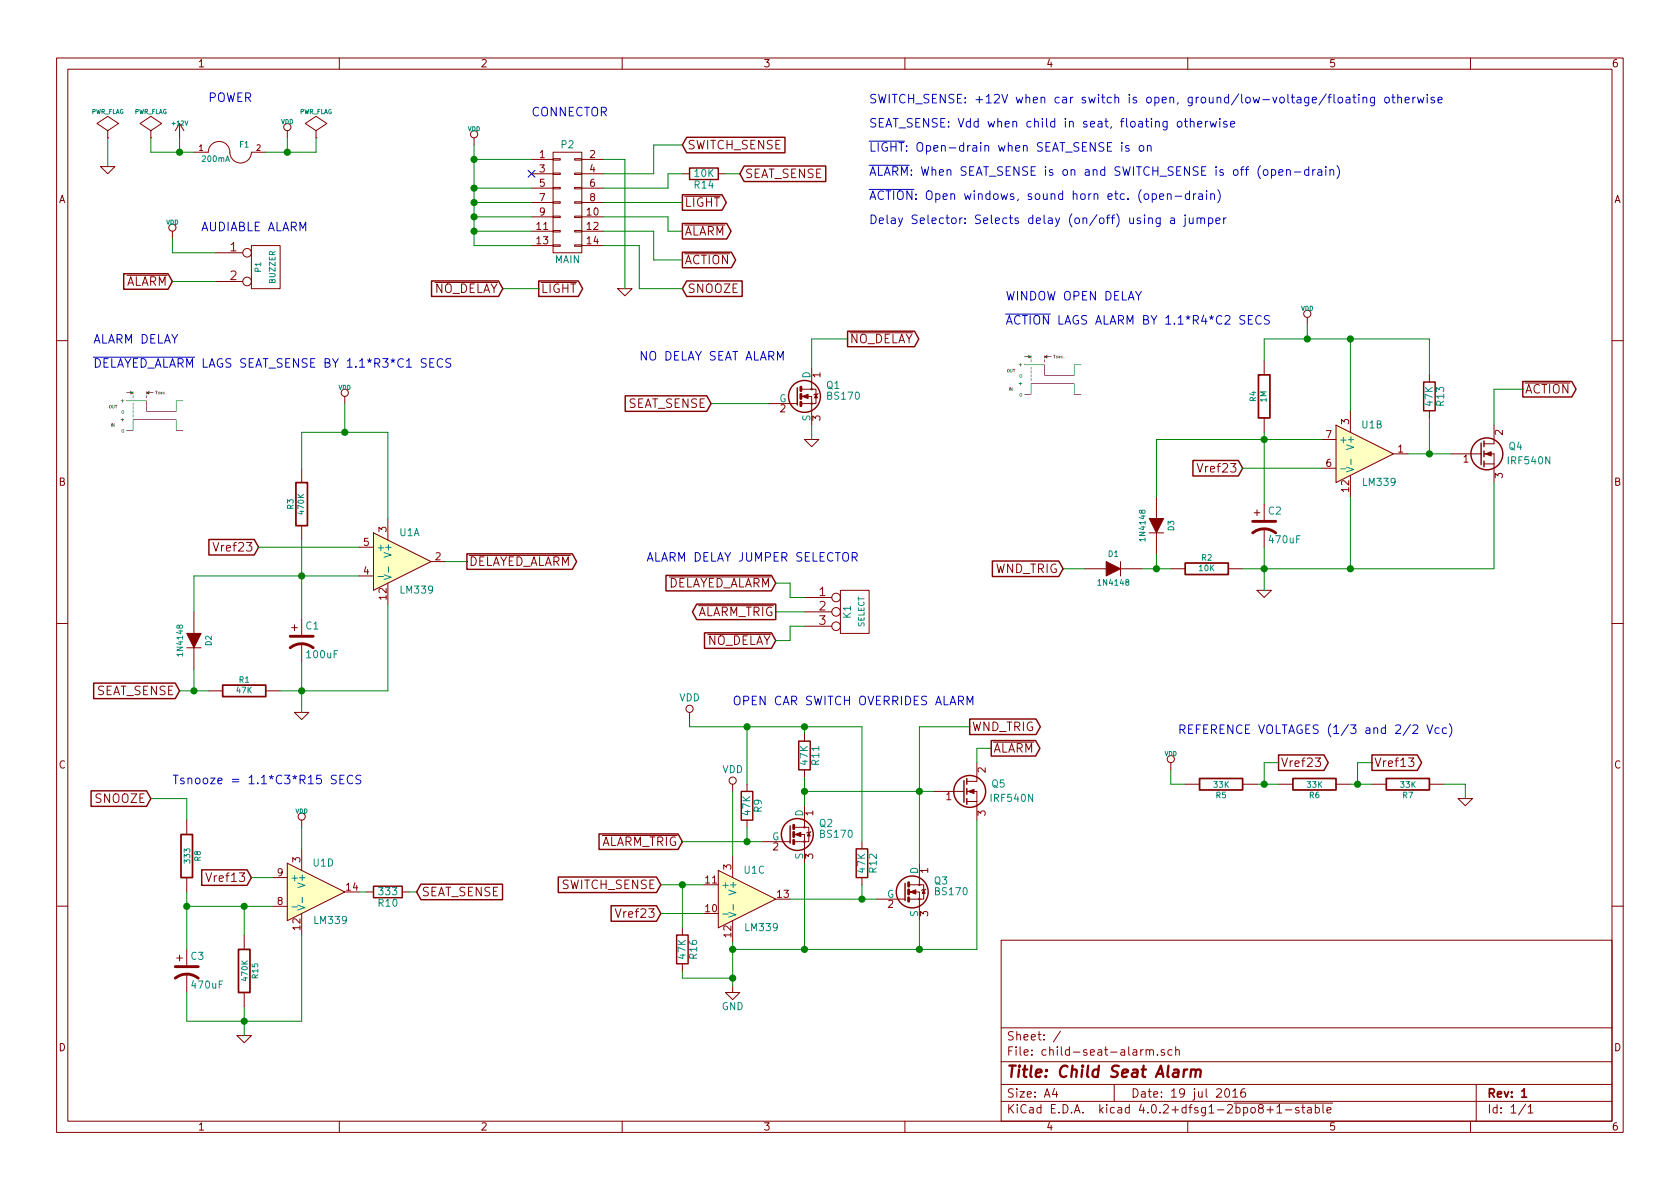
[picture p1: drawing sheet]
EESchema Schematic File Version 2
LIBS:child-seat-alarm-rescue
LIBS:power
LIBS:device
LIBS:transistors
LIBS:conn
LIBS:linear
LIBS:regul
LIBS:74xx
LIBS:cmos4000
LIBS:adc-dac
LIBS:memory
LIBS:xilinx
LIBS:microcontrollers
LIBS:dsp
LIBS:microchip
LIBS:analog_switches
LIBS:motorola
LIBS:texas
LIBS:intel
LIBS:audio
LIBS:interface
LIBS:digital-audio
LIBS:philips
LIBS:display
LIBS:cypress
LIBS:siliconi
LIBS:opto
LIBS:atmel
LIBS:contrib
LIBS:valves
LIBS:556
LIBS:automotive_relay
LIBS:child-seat-alarm-cache
EELAYER 25 0
EELAYER END
$Descr A4 11693 8268
encoding utf-8
Sheet 1 1
Title "Child Seat Alarm"
Date "19 jul 2016"
Rev "1"
Comp ""
Comment1 ""
Comment2 ""
Comment3 ""
Comment4 ""
$EndDescr
$Comp
L +12V #PWR01
U 1 1
P 1250 950
F 0 "#PWR01" H 1250 900 20  0001 C CNN
F 1 "+12V" H 1250 1050 30  0000 C CNN
F 2 "" H 1250 950 60  0000 C CNN
F 3 "" H 1250 950 60  0000 C CNN
	1    1250 950 
	1    0    0    -1  
$EndComp
$Comp
L FUSE F1
U 1 1
P 1600 1050
F 0 "F1" H 1700 1100 40  0000 C CNN
F 1 "200mA" H 1500 1000 40  0000 C CNN
F 2 "" H 1600 1050 60  0001 C CNN
F 3 "~" H 1600 1050 60  0000 C CNN
	1    1600 1050
	1    0    0    -1  
$EndComp
$Comp
L GND-RESCUE-child-seat-alarm #PWR02
U 1 1
P 5650 3050
F 0 "#PWR02" H 5650 3050 30  0001 C CNN
F 1 "GND" H 5650 2980 30  0001 C CNN
F 2 "" H 5650 3050 60  0000 C CNN
F 3 "" H 5650 3050 60  0000 C CNN
	1    5650 3050
	1    0    0    -1  
$EndComp
Text GLabel 4950 2800 0    60   Input ~ 0
SEAT_SENSE
Text GLabel 3500 2000 0    60   Input ~ 0
~NO_DELAY
Text GLabel 5150 1200 2    60   Input ~ 0
SEAT_SENSE
$Comp
L PWR_FLAG #FLG03
U 1 1
P 2200 950
F 0 "#FLG03" H 2200 1045 30  0001 C CNN
F 1 "PWR_FLAG" H 2200 1130 30  0000 C CNN
F 2 "" H 2200 950 60  0000 C CNN
F 3 "" H 2200 950 60  0000 C CNN
	1    2200 950 
	1    0    0    -1  
$EndComp
$Comp
L VDD #PWR04
U 1 1
P 2000 950
F 0 "#PWR04" H 2000 1050 30  0001 C CNN
F 1 "VDD" H 2000 1060 30  0000 C CNN
F 2 "" H 2000 950 60  0000 C CNN
F 3 "" H 2000 950 60  0000 C CNN
	1    2000 950 
	1    0    0    -1  
$EndComp
$Comp
L PWR_FLAG #FLG05
U 1 1
P 750 950
F 0 "#FLG05" H 750 1045 30  0001 C CNN
F 1 "PWR_FLAG" H 750 1130 30  0000 C CNN
F 2 "" H 750 950 60  0000 C CNN
F 3 "" H 750 950 60  0000 C CNN
	1    750  950 
	1    0    0    -1  
$EndComp
$Comp
L GND-RESCUE-child-seat-alarm #PWR06
U 1 1
P 750 1150
F 0 "#PWR06" H 750 1150 30  0001 C CNN
F 1 "GND" H 750 1080 30  0001 C CNN
F 2 "" H 750 1150 60  0000 C CNN
F 3 "" H 750 1150 60  0000 C CNN
	1    750  1150
	1    0    0    -1  
$EndComp
$Comp
L PWR_FLAG #FLG07
U 1 1
P 1050 950
F 0 "#FLG07" H 1050 1045 30  0001 C CNN
F 1 "PWR_FLAG" H 1050 1130 30  0000 C CNN
F 2 "" H 1050 950 60  0000 C CNN
F 3 "" H 1050 950 60  0000 C CNN
	1    1050 950 
	1    0    0    -1  
$EndComp
$Comp
L CONN_3 K1
U 1 1
P 5950 4250
F 0 "K1" V 5900 4250 50  0000 C CNN
F 1 "SELECT" V 6000 4250 40  0000 C CNN
F 2 "Pin_Headers:Pin_Header_Straight_1x03" H 5950 4250 60  0001 C CNN
F 3 "" H 5950 4250 60  0000 C CNN
	1    5950 4250
	1    0    0    -1  
$EndComp
Text GLabel 5400 4450 0    60   Input ~ 0
~NO_DELAY
Text GLabel 5400 4250 0    60   Output ~ 0
~ALARM_TRIG
Text GLabel 5400 4050 0    60   Input ~ 0
~DELAYED_ALARM
$Comp
L VDD #PWR08
U 1 1
P 3300 1000
F 0 "#PWR08" H 3300 1100 30  0001 C CNN
F 1 "VDD" H 3300 1110 30  0000 C CNN
F 2 "" H 3300 1000 60  0000 C CNN
F 3 "" H 3300 1000 60  0000 C CNN
	1    3300 1000
	1    0    0    -1  
$EndComp
Text GLabel 4750 1000 2    60   Input ~ 0
SWITCH_SENSE
Text GLabel 5900 2350 2    60   Output ~ 0
~NO_DELAY
Text GLabel 1200 1950 0    60   Input ~ 0
~ALARM
$Comp
L VDD #PWR09
U 1 1
P 2400 2800
F 0 "#PWR09" H 2400 2900 30  0001 C CNN
F 1 "VDD" H 2400 2910 30  0000 C CNN
F 2 "" H 2400 2800 60  0000 C CNN
F 3 "" H 2400 2800 60  0000 C CNN
	1    2400 2800
	1    0    0    -1  
$EndComp
$Comp
L GND-RESCUE-child-seat-alarm #PWR010
U 1 1
P 2100 4950
F 0 "#PWR010" H 2100 4950 30  0001 C CNN
F 1 "GND" H 2100 4880 30  0001 C CNN
F 2 "" H 2100 4950 60  0000 C CNN
F 3 "" H 2100 4950 60  0000 C CNN
	1    2100 4950
	1    0    0    -1  
$EndComp
$Comp
L R-RESCUE-child-seat-alarm R3
U 1 1
P 2100 3500
F 0 "R3" V 2180 3500 40  0000 C CNN
F 1 "470K" V 2107 3501 40  0000 C CNN
F 2 "local:Resistor_Vertical_RM5mm" V 2030 3500 30  0001 C CNN
F 3 "~" H 2100 3500 30  0000 C CNN
	1    2100 3500
	-1   0    0    1   
$EndComp
Text GLabel 3250 3900 2    60   Output ~ 0
~DELAYED_ALARM
$Comp
L R-RESCUE-child-seat-alarm R1
U 1 1
P 1700 4800
F 0 "R1" V 1780 4800 40  0000 C CNN
F 1 "47K" V 1707 4801 40  0000 C CNN
F 2 "local:Resistor_Vertical_RM5mm" V 1630 4800 30  0001 C CNN
F 3 "~" H 1700 4800 30  0000 C CNN
	1    1700 4800
	0    -1   -1   0   
$EndComp
$Comp
L DIODE D2
U 1 1
P 1350 4450
F 0 "D2" H 1350 4550 40  0000 C CNN
F 1 "1N4148" H 1350 4350 40  0000 C CNN
F 2 "Diodes_ThroughHole:Diode_DO-41_SOD81_Vertical_KathodeUp" H 1350 4450 60  0001 C CNN
F 3 "~" H 1350 4450 60  0000 C CNN
	1    1350 4450
	0    1    1    0   
$EndComp
Text GLabel 1250 4800 0    60   Input ~ 0
SEAT_SENSE
Text GLabel 10600 2700 2    60   Output ~ 0
~ACTION
$Comp
L R-RESCUE-child-seat-alarm R2
U 1 1
P 8400 3950
F 0 "R2" V 8480 3950 40  0000 C CNN
F 1 "10K" V 8407 3951 40  0000 C CNN
F 2 "local:Resistor_Vertical_RM5mm" V 8330 3950 30  0001 C CNN
F 3 "~" H 8400 3950 30  0000 C CNN
	1    8400 3950
	0    -1   -1   0   
$EndComp
$Comp
L VDD #PWR011
U 1 1
P 9100 2250
F 0 "#PWR011" H 9100 2350 30  0001 C CNN
F 1 "VDD" H 9100 2360 30  0000 C CNN
F 2 "" H 9100 2250 60  0000 C CNN
F 3 "" H 9100 2250 60  0000 C CNN
	1    9100 2250
	1    0    0    -1  
$EndComp
Text GLabel 4750 1800 2    60   Output ~ 0
~ACTION
$Comp
L DIODE D3
U 1 1
P 8050 3650
F 0 "D3" H 8050 3750 40  0000 C CNN
F 1 "1N4148" H 8050 3550 40  0000 C CNN
F 2 "Diodes_ThroughHole:Diode_DO-41_SOD81_Vertical_KathodeUp" H 8050 3650 60  0001 C CNN
F 3 "~" H 8050 3650 60  0000 C CNN
	1    8050 3650
	0    1    1    0   
$EndComp
$Comp
L R-RESCUE-child-seat-alarm R4
U 1 1
P 8800 2750
F 0 "R4" V 8880 2750 40  0000 C CNN
F 1 "1M" V 8807 2751 40  0000 C CNN
F 2 "local:Resistor_Vertical_RM5mm" V 8730 2750 30  0001 C CNN
F 3 "~" H 8800 2750 30  0000 C CNN
	1    8800 2750
	-1   0    0    1   
$EndComp
$Comp
L GND-RESCUE-child-seat-alarm #PWR012
U 1 1
P 8800 4100
F 0 "#PWR012" H 8800 4100 30  0001 C CNN
F 1 "GND" H 8800 4030 30  0001 C CNN
F 2 "" H 8800 4100 60  0000 C CNN
F 3 "" H 8800 4100 60  0000 C CNN
	1    8800 4100
	1    0    0    -1  
$EndComp
Text GLabel 4750 5850 0    60   Input ~ 0
~ALARM_TRIG
Text GLabel 4600 6150 0    60   Input ~ 0
SWITCH_SENSE
Text GLabel 6900 5200 2    60   Output ~ 0
~ALARM
Text Notes 4450 2500 0    60   ~ 0
NO DELAY SEAT ALARM
Text Notes 5100 4900 0    60   ~ 0
OPEN CAR SWITCH OVERRIDES ALARM
Text Notes 4500 3900 0    60   ~ 0
ALARM DELAY JUMPER SELECTOR
Text GLabel 7400 3950 0    60   Input ~ 0
WND_TRIG
$Comp
L DIODE D1
U 1 1
P 7750 3950
F 0 "D1" H 7750 4050 40  0000 C CNN
F 1 "1N4148" H 7750 3850 40  0000 C CNN
F 2 "Diodes_ThroughHole:Diode_DO-41_SOD81_Vertical_KathodeUp" H 7750 3950 60  0001 C CNN
F 3 "~" H 7750 3950 60  0000 C CNN
	1    7750 3950
	1    0    0    -1  
$EndComp
Text Notes 7000 2250 0    60   ~ 0
WINDOW OPEN DELAY\n\n~ACTION~ LAGS ALARM BY 1.1*R4*C2 SECS
Text Notes 1400 1600 0    60   ~ 0
AUDIABLE ALARM
Text Notes 1450 700  0    60   ~ 0
POWER
Text Notes 6050 1550 0    60   ~ 0
SWITCH_SENSE: +12V when car switch is open, ground/low-voltage/floating otherwise\n\nSEAT_SENSE: Vdd when child in seat, floating otherwise\n\n~LIGHT~: Open-drain when SEAT_SENSE is on\n\n~ALARM~: When SEAT_SENSE is on and SWITCH_SENSE is off (open-drain)\n\n~ACTION~: Open windows, sound horn etc. (open-drain)\n\nDelay Selector: Selects delay (on/off) using a jumper
$Comp
L GND-RESCUE-child-seat-alarm #PWR013
U 1 1
P 4350 2000
F 0 "#PWR013" H 4350 2000 30  0001 C CNN
F 1 "GND" H 4350 1930 30  0001 C CNN
F 2 "" H 4350 2000 60  0000 C CNN
F 3 "" H 4350 2000 60  0000 C CNN
	1    4350 2000
	1    0    0    -1  
$EndComp
$Comp
L BS170 Q1
U 1 1
P 5550 2750
F 0 "Q1" H 5750 2825 50  0000 L CNN
F 1 "BS170" H 5750 2750 50  0000 L CNN
F 2 "TO_SOT_Packages_THT:TO-92_Inline_Wide" H 5750 2675 50  0001 L CIN
F 3 "" H 5550 2750 50  0000 L CNN
	1    5550 2750
	1    0    0    -1  
$EndComp
Text GLabel 8650 3250 0    60   Input ~ 0
Vref23
Text GLabel 1800 3800 0    60   Input ~ 0
Vref23
$Comp
L VDD #PWR014
U 1 1
P 8150 5350
F 0 "#PWR014" H 8150 5450 30  0001 C CNN
F 1 "VDD" H 8150 5460 30  0000 C CNN
F 2 "" H 8150 5350 60  0000 C CNN
F 3 "" H 8150 5350 60  0000 C CNN
	1    8150 5350
	1    0    0    -1  
$EndComp
$Comp
L GND-RESCUE-child-seat-alarm #PWR015
U 1 1
P 10200 5550
F 0 "#PWR015" H 10200 5550 30  0001 C CNN
F 1 "GND" H 10200 5480 30  0001 C CNN
F 2 "" H 10200 5550 60  0000 C CNN
F 3 "" H 10200 5550 60  0000 C CNN
	1    10200 5550
	1    0    0    -1  
$EndComp
$Comp
L R-RESCUE-child-seat-alarm R5
U 1 1
P 8500 5450
F 0 "R5" V 8580 5450 40  0000 C CNN
F 1 "33K" V 8507 5451 40  0000 C CNN
F 2 "Resistors_SMD:R_0805_HandSoldering" V 8430 5450 30  0001 C CNN
F 3 "~" H 8500 5450 30  0000 C CNN
	1    8500 5450
	0    1    1    0   
$EndComp
$Comp
L R-RESCUE-child-seat-alarm R6
U 1 1
P 9150 5450
F 0 "R6" V 9230 5450 40  0000 C CNN
F 1 "33K" V 9157 5451 40  0000 C CNN
F 2 "Resistors_SMD:R_0805_HandSoldering" V 9080 5450 30  0001 C CNN
F 3 "~" H 9150 5450 30  0000 C CNN
	1    9150 5450
	0    1    1    0   
$EndComp
$Comp
L R-RESCUE-child-seat-alarm R7
U 1 1
P 9800 5450
F 0 "R7" V 9880 5450 40  0000 C CNN
F 1 "33K" V 9807 5451 40  0000 C CNN
F 2 "Resistors_SMD:R_0805_HandSoldering" V 9730 5450 30  0001 C CNN
F 3 "~" H 9800 5450 30  0000 C CNN
	1    9800 5450
	0    1    1    0   
$EndComp
Text GLabel 8900 5300 2    60   Output ~ 0
Vref23
$Comp
L CP1 C1
U 1 1
P 2100 4450
F 0 "C1" H 2125 4550 50  0000 L CNN
F 1 "100uF" H 2125 4350 50  0000 L CNN
F 2 "Capacitors_ThroughHole:C_Radial_D5_L11_P2.5" H 2100 4450 50  0001 C CNN
F 3 "" H 2100 4450 50  0000 C CNN
	1    2100 4450
	1    0    0    -1  
$EndComp
$Comp
L CP1 C2
U 1 1
P 8800 3650
F 0 "C2" H 8825 3750 50  0000 L CNN
F 1 "470uF" H 8825 3550 50  0000 L CNN
F 2 "Capacitors_ThroughHole:C_Radial_D8_L11.5_P3.5" H 8800 3650 50  0001 C CNN
F 3 "" H 8800 3650 50  0000 C CNN
	1    8800 3650
	1    0    0    -1  
$EndComp
$Comp
L LM339 U1
U 1 1
P 2800 3900
F 0 "U1" H 2850 4100 50  0000 C CNN
F 1 "LM339" H 2900 3700 50  0000 C CNN
F 2 "Housings_DIP:DIP-14_W7.62mm" H 2750 4000 50  0001 C CNN
F 3 "" H 2850 4100 50  0000 C CNN
	1    2800 3900
	1    0    0    -1  
$EndComp
$Comp
L LM339 U1
U 2 1
P 9500 3150
F 0 "U1" H 9550 3350 50  0000 C CNN
F 1 "LM339" H 9600 2950 50  0000 C CNN
F 2 "Housings_DIP:DIP-14_W7.62mm" H 9450 3250 50  0001 C CNN
F 3 "" H 9550 3350 50  0000 C CNN
	2    9500 3150
	1    0    0    -1  
$EndComp
$Comp
L LM339 U1
U 3 1
P 5200 6250
F 0 "U1" H 5250 6450 50  0000 C CNN
F 1 "LM339" H 5300 6050 50  0000 C CNN
F 2 "Housings_DIP:DIP-14_W7.62mm" H 5150 6350 50  0001 C CNN
F 3 "" H 5250 6450 50  0000 C CNN
	3    5200 6250
	1    0    0    -1  
$EndComp
Text GLabel 4600 6350 0    60   Input ~ 0
Vref23
$Comp
L GND #PWR016
U 1 1
P 5100 6850
F 0 "#PWR016" H 5100 6600 50  0001 C CNN
F 1 "GND" H 5100 6700 50  0000 C CNN
F 2 "" H 5100 6850 50  0000 C CNN
F 3 "" H 5100 6850 50  0000 C CNN
	1    5100 6850
	1    0    0    -1  
$EndComp
$Comp
L CONN_02X07 P2
U 1 1
P 3950 1400
F 0 "P2" H 3950 1800 50  0000 C CNN
F 1 "MAIN" H 3950 1000 50  0000 C CNN
F 2 "Pin_Headers:Pin_Header_Straight_2x08" H 3950 200 50  0001 C CNN
F 3 "" H 3950 200 50  0000 C CNN
	1    3950 1400
	1    0    0    -1  
$EndComp
Text Notes 3700 800  0    60   ~ 0
CONNECTOR
$Comp
L CONN_2 P1
U 1 1
P 1850 1850
F 0 "P1" V 1800 1850 40  0000 C CNN
F 1 "BUZZER" V 1900 1850 40  0000 C CNN
F 2 "Sockets_MOLEX_KK-System:Socket_MOLEX-KK-RM2-54mm_Lock_2pin_straight" H 1850 1850 60  0001 C CNN
F 3 "" H 1850 1850 60  0000 C CNN
	1    1850 1850
	1    0    0    -1  
$EndComp
$Comp
L BS170 Q2
U 1 1
P 5500 5800
F 0 "Q2" H 5700 5875 50  0000 L CNN
F 1 "BS170" H 5700 5800 50  0000 L CNN
F 2 "TO_SOT_Packages_THT:TO-92_Inline_Wide" H 5700 5725 50  0001 L CIN
F 3 "" H 5500 5800 50  0000 L CNN
	1    5500 5800
	1    0    0    -1  
$EndComp
$Comp
L BS170 Q3
U 1 1
P 6300 6200
F 0 "Q3" H 6500 6275 50  0000 L CNN
F 1 "BS170" H 6500 6200 50  0000 L CNN
F 2 "TO_SOT_Packages_THT:TO-92_Inline_Wide" H 6500 6125 50  0001 L CIN
F 3 "" H 6300 6200 50  0000 L CNN
	1    6300 6200
	1    0    0    -1  
$EndComp
$Comp
L R R11
U 1 1
P 5600 5250
F 0 "R11" V 5680 5250 50  0000 C CNN
F 1 "47K" V 5600 5250 50  0000 C CNN
F 2 "local:Resistor_Vertical_RM5mm" V 5530 5250 50  0001 C CNN
F 3 "" H 5600 5250 50  0000 C CNN
	1    5600 5250
	1    0    0    -1  
$EndComp
$Comp
L R R9
U 1 1
P 5200 5600
F 0 "R9" V 5280 5600 50  0000 C CNN
F 1 "47K" V 5200 5600 50  0000 C CNN
F 2 "local:Resistor_Vertical_RM5mm" V 5130 5600 50  0001 C CNN
F 3 "" H 5200 5600 50  0000 C CNN
	1    5200 5600
	1    0    0    -1  
$EndComp
$Comp
L R R12
U 1 1
P 6000 6000
F 0 "R12" V 6080 6000 50  0000 C CNN
F 1 "47K" V 6000 6000 50  0000 C CNN
F 2 "local:Resistor_Vertical_RM5mm" V 5930 6000 50  0001 C CNN
F 3 "" H 6000 6000 50  0000 C CNN
	1    6000 6000
	1    0    0    -1  
$EndComp
$Comp
L VDD #PWR017
U 1 1
P 4800 5000
F 0 "#PWR017" H 4800 4850 50  0001 C CNN
F 1 "VDD" H 4800 5150 50  0000 C CNN
F 2 "" H 4800 5000 50  0000 C CNN
F 3 "" H 4800 5000 50  0000 C CNN
	1    4800 5000
	1    0    0    -1  
$EndComp
$Comp
L Q_NMOS_GDS Q5
U 1 1
P 6700 5500
F 0 "Q5" H 7000 5550 50  0000 R CNN
F 1 "IRF540N" H 7200 5450 50  0000 R CNN
F 2 "Power_Integrations:TO-220" H 6900 5600 50  0001 C CNN
F 3 "" H 6700 5500 50  0000 C CNN
	1    6700 5500
	1    0    0    -1  
$EndComp
$Comp
L VDD #PWR018
U 1 1
P 1200 1650
F 0 "#PWR018" H 1200 1750 30  0001 C CNN
F 1 "VDD" H 1200 1760 30  0000 C CNN
F 2 "" H 1200 1650 60  0000 C CNN
F 3 "" H 1200 1650 60  0000 C CNN
	1    1200 1650
	1    0    0    -1  
$EndComp
$Comp
L R R13
U 1 1
P 9950 2750
F 0 "R13" V 10030 2750 50  0000 C CNN
F 1 "47K" V 9950 2750 50  0000 C CNN
F 2 "local:Resistor_Vertical_RM5mm" V 9880 2750 50  0001 C CNN
F 3 "" H 9950 2750 50  0000 C CNN
	1    9950 2750
	1    0    0    -1  
$EndComp
Text GLabel 4750 1400 2    60   Output ~ 0
~LIGHT
Text GLabel 3750 2000 2    60   Output ~ 0
~LIGHT
Text GLabel 6750 5050 2    60   Output ~ 0
WND_TRIG
Text GLabel 4750 1600 2    60   Output ~ 0
~ALARM
$Comp
L Q_NMOS_GDS Q4
U 1 1
P 10300 3150
F 0 "Q4" H 10600 3200 50  0000 R CNN
F 1 "IRF540N" H 10800 3100 50  0000 R CNN
F 2 "Power_Integrations:TO-220" H 10500 3250 50  0001 C CNN
F 3 "" H 10300 3150 50  0000 C CNN
	1    10300 3150
	1    0    0    -1  
$EndComp
NoConn ~ 3700 1200
Text Notes 650  2550 0    60   ~ 0
ALARM DELAY\n\n~DELAYED_ALARM~ LAGS SEAT_SENSE BY 1.1*R3*C1 SECS
$Comp
L LM339 U1
U 4 1
P 2200 6200
F 0 "U1" H 2250 6400 50  0000 C CNN
F 1 "LM339" H 2300 6000 50  0000 C CNN
F 2 "Housings_DIP:DIP-14_W7.62mm" H 2150 6300 50  0001 C CNN
F 3 "" H 2250 6400 50  0000 C CNN
	4    2200 6200
	1    0    0    -1  
$EndComp
$Comp
L R R14
U 1 1
P 4900 1200
F 0 "R14" V 4980 1200 50  0000 C CNN
F 1 "10K" V 4900 1200 50  0000 C CNN
F 2 "Resistors_SMD:R_0805_HandSoldering" V 4830 1200 50  0001 C CNN
F 3 "" H 4900 1200 50  0000 C CNN
	1    4900 1200
	0    1    1    0   
$EndComp
Text GLabel 1750 6100 0    60   Input ~ 0
Vref13
$Comp
L CP1 C3
U 1 1
P 1300 6750
F 0 "C3" H 1325 6850 50  0000 L CNN
F 1 "470uF" H 1325 6650 50  0000 L CNN
F 2 "Capacitors_ThroughHole:C_Radial_D8_L11.5_P3.5" H 1300 6750 50  0001 C CNN
F 3 "" H 1300 6750 50  0000 C CNN
	1    1300 6750
	1    0    0    -1  
$EndComp
$Comp
L R-RESCUE-child-seat-alarm R8
U 1 1
P 1300 5950
F 0 "R8" V 1380 5950 40  0000 C CNN
F 1 "333" V 1307 5951 40  0000 C CNN
F 2 "local:Resistor_Vertical_RM5mm" V 1230 5950 30  0001 C CNN
F 3 "~" H 1300 5950 30  0000 C CNN
	1    1300 5950
	1    0    0    -1  
$EndComp
$Comp
L R-RESCUE-child-seat-alarm R15
U 1 1
P 1700 6750
F 0 "R15" V 1780 6750 40  0000 C CNN
F 1 "470K" V 1707 6751 40  0000 C CNN
F 2 "local:Resistor_Vertical_RM5mm" V 1630 6750 30  0001 C CNN
F 3 "~" H 1700 6750 30  0000 C CNN
	1    1700 6750
	1    0    0    -1  
$EndComp
$Comp
L VDD #PWR019
U 1 1
P 2100 5750
F 0 "#PWR019" H 2100 5850 30  0001 C CNN
F 1 "VDD" H 2100 5860 30  0000 C CNN
F 2 "" H 2100 5750 60  0000 C CNN
F 3 "" H 2100 5750 60  0000 C CNN
	1    2100 5750
	1    0    0    -1  
$EndComp
$Comp
L GND-RESCUE-child-seat-alarm #PWR020
U 1 1
P 1700 7200
F 0 "#PWR020" H 1700 7200 30  0001 C CNN
F 1 "GND" H 1700 7130 30  0001 C CNN
F 2 "" H 1700 7200 60  0000 C CNN
F 3 "" H 1700 7200 60  0000 C CNN
	1    1700 7200
	1    0    0    -1  
$EndComp
Text GLabel 2900 6200 2    60   Input ~ 0
SEAT_SENSE
Text GLabel 1050 5550 0    60   Input ~ 0
SNOOZE
Text GLabel 4750 2000 2    60   Input ~ 0
SNOOZE
$Comp
L VDD #PWR021
U 1 1
P 5100 5500
F 0 "#PWR021" H 5100 5350 50  0001 C CNN
F 1 "VDD" H 5100 5650 50  0000 C CNN
F 2 "" H 5100 5500 50  0000 C CNN
F 3 "" H 5100 5500 50  0000 C CNN
	1    5100 5500
	1    0    0    -1  
$EndComp
Text GLabel 9550 5300 2    60   Output ~ 0
Vref13
Text Notes 1200 5450 0    60   ~ 0
Tsnooze = 1.1*C3*R15 SECS
Text Notes 8200 5100 0    60   ~ 0
REFERENCE VOLTAGES (1/3 and 2/2 Vcc)
$Comp
L R R16
U 1 1
P 4750 6600
F 0 "R16" V 4830 6600 50  0000 C CNN
F 1 "47K" V 4750 6600 50  0000 C CNN
F 2 "local:Resistor_Vertical_RM5mm" V 4680 6600 50  0001 C CNN
F 3 "" H 4750 6600 50  0000 C CNN
	1    4750 6600
	1    0    0    -1  
$EndComp
Wire Wire Line
	1850 1050 2200 1050
Wire Wire Line
	2000 1050 2000 950 
Wire Wire Line
	750  950  750  1150
Wire Wire Line
	1050 1050 1350 1050
Wire Wire Line
	1250 1050 1250 950 
Wire Wire Line
	2200 1050 2200 950 
Connection ~ 2000 1050
Wire Wire Line
	1050 1050 1050 950 
Connection ~ 1250 1050
Wire Wire Line
	5900 2350 5650 2350
Wire Wire Line
	8800 3000 8800 3500
Wire Wire Line
	8800 2500 8800 2350
Wire Wire Line
	8800 3800 8800 4100
Connection ~ 8800 3950
Wire Wire Line
	8050 3050 8050 3450
Wire Wire Line
	8050 3850 8050 3950
Wire Wire Line
	7950 3950 8150 3950
Connection ~ 8050 3950
Wire Wire Line
	7550 3950 7400 3950
Wire Wire Line
	5650 2350 5650 2550
Wire Wire Line
	5650 2950 5650 3050
Wire Wire Line
	4950 2800 5350 2800
Wire Wire Line
	9400 2350 9400 2850
Wire Wire Line
	9100 2250 9100 2350
Connection ~ 9100 2350
Wire Wire Line
	9400 3950 9400 3450
Wire Wire Line
	3100 3900 3250 3900
Wire Wire Line
	1800 3800 2500 3800
Wire Wire Line
	2100 3750 2100 4300
Wire Wire Line
	1350 4000 2500 4000
Connection ~ 2100 4000
Wire Wire Line
	1350 4000 1350 4250
Wire Wire Line
	1950 4800 2700 4800
Wire Wire Line
	2700 4800 2700 4200
Wire Wire Line
	2100 4600 2100 4950
Connection ~ 2100 4800
Wire Wire Line
	1250 4800 1450 4800
Wire Wire Line
	1350 4650 1350 4800
Connection ~ 1350 4800
Wire Wire Line
	2700 3000 2700 3600
Wire Wire Line
	2100 3000 2700 3000
Wire Wire Line
	2100 3000 2100 3250
Wire Wire Line
	2400 2800 2400 3000
Connection ~ 2400 3000
Wire Wire Line
	4600 6150 4900 6150
Wire Wire Line
	4600 6350 4900 6350
Wire Wire Line
	4200 1100 4350 1100
Wire Wire Line
	4350 1100 4350 2000
Wire Wire Line
	4550 1200 4200 1200
Wire Wire Line
	4550 1000 4550 1200
Wire Wire Line
	5500 6250 6100 6250
Wire Wire Line
	5600 5400 5600 5600
Wire Wire Line
	5600 5500 6500 5500
Connection ~ 5600 5500
Wire Wire Line
	1500 1750 1200 1750
Wire Wire Line
	1200 1750 1200 1650
Wire Wire Line
	1200 1950 1500 1950
Wire Wire Line
	9950 2350 9950 2600
Connection ~ 9400 2350
Wire Wire Line
	9950 2900 9950 3150
Wire Wire Line
	9800 3150 10100 3150
Connection ~ 9950 3150
Wire Wire Line
	8650 3950 10400 3950
Wire Wire Line
	4750 1000 4550 1000
Wire Wire Line
	4200 1300 4650 1300
Wire Wire Line
	4650 1300 4650 1200
Wire Wire Line
	4650 1200 4750 1200
Wire Wire Line
	3500 2000 3750 2000
Wire Wire Line
	4200 1400 4750 1400
Wire Wire Line
	8800 2350 9950 2350
Wire Wire Line
	10600 2700 10400 2700
Wire Wire Line
	10400 2700 10400 2950
Wire Wire Line
	10400 3950 10400 3350
Connection ~ 9400 3950
Wire Wire Line
	8050 3050 9200 3050
Wire Wire Line
	8800 3050 8800 3050
Connection ~ 8800 3050
Wire Wire Line
	8650 3250 9200 3250
Wire Wire Line
	4200 1500 4650 1500
Wire Wire Line
	4650 1500 4650 1600
Wire Wire Line
	4650 1600 4750 1600
Wire Wire Line
	4750 1800 4550 1800
Wire Wire Line
	4550 1800 4550 1600
Wire Wire Line
	4550 1600 4200 1600
Wire Wire Line
	3300 1000 3300 1700
Wire Wire Line
	3300 1500 3700 1500
Wire Wire Line
	3700 1400 3300 1400
Connection ~ 3300 1400
Wire Wire Line
	3700 1300 3300 1300
Connection ~ 3300 1300
Wire Wire Line
	3300 1600 3700 1600
Connection ~ 3300 1500
Wire Wire Line
	8150 5350 8150 5450
Wire Wire Line
	8150 5450 8250 5450
Wire Wire Line
	8750 5450 8900 5450
Wire Wire Line
	9400 5450 9550 5450
Wire Wire Line
	10050 5450 10200 5450
Wire Wire Line
	10200 5450 10200 5550
Wire Wire Line
	8900 5300 8800 5300
Wire Wire Line
	8800 5300 8800 5450
Connection ~ 8800 5450
Wire Wire Line
	1750 6100 1900 6100
Wire Wire Line
	1300 6300 1900 6300
Wire Wire Line
	1300 6200 1300 6600
Connection ~ 1300 6300
Wire Wire Line
	1700 6300 1700 6500
Connection ~ 1700 6300
Wire Wire Line
	2100 7100 2100 6500
Wire Wire Line
	1300 7100 2100 7100
Wire Wire Line
	1300 7100 1300 6900
Wire Wire Line
	1700 7000 1700 7200
Connection ~ 1700 7100
Wire Wire Line
	2100 5750 2100 5900
Wire Wire Line
	1050 5550 1300 5550
Wire Wire Line
	1300 5550 1300 5700
Wire Wire Line
	3300 1700 3700 1700
Connection ~ 3300 1600
Wire Wire Line
	4200 1700 4450 1700
Wire Wire Line
	4450 1700 4450 2000
Wire Wire Line
	4450 2000 4750 2000
Wire Wire Line
	5100 6550 5100 6850
Connection ~ 5600 6600
Connection ~ 5100 6600
Wire Wire Line
	5600 6000 5600 6600
Wire Wire Line
	4750 5850 5300 5850
Wire Wire Line
	5600 5050 5600 5100
Connection ~ 5600 5050
Wire Wire Line
	6000 5050 6000 5850
Wire Wire Line
	4800 5050 6000 5050
Wire Wire Line
	6000 6150 6000 6250
Connection ~ 6000 6250
Connection ~ 6400 5500
Wire Wire Line
	6800 6600 6800 5700
Wire Wire Line
	5100 6600 6800 6600
Wire Wire Line
	4800 5000 4800 5050
Wire Wire Line
	6750 5050 6400 5050
Wire Wire Line
	6400 5050 6400 6000
Wire Wire Line
	6900 5200 6800 5200
Wire Wire Line
	6800 5200 6800 5300
Wire Wire Line
	5200 5750 5200 5850
Connection ~ 5200 5850
Wire Wire Line
	5200 5450 5200 5050
Connection ~ 5200 5050
Wire Wire Line
	5100 5500 5100 5950
Wire Wire Line
	9550 5300 9450 5300
Wire Wire Line
	9450 5300 9450 5450
Connection ~ 9450 5450
Wire Wire Line
	6400 6400 6400 6600
Connection ~ 6400 6600
Wire Wire Line
	5600 4250 5400 4250
Wire Wire Line
	5400 4050 5500 4050
Wire Wire Line
	5500 4050 5500 4150
Wire Wire Line
	5500 4150 5600 4150
Wire Wire Line
	5400 4450 5500 4450
Wire Wire Line
	5500 4450 5500 4350
Wire Wire Line
	5500 4350 5600 4350
Wire Wire Line
	3700 1100 3300 1100
Connection ~ 3300 1100
Wire Wire Line
	4750 6450 4750 6150
Connection ~ 4750 6150
Wire Wire Line
	4750 6750 4750 6800
Wire Wire Line
	4750 6800 5100 6800
Connection ~ 5100 6800
Wire Wire Line
	5050 1200 5150 1200
$Comp
L R R10
U 1 1
P 2700 6200
F 0 "R10" V 2780 6200 50  0000 C CNN
F 1 "333" V 2700 6200 50  0000 C CNN
F 2 "Resistors_ThroughHole:Resistor_Horizontal_RM10mm" V 2630 6200 50  0001 C CNN
F 3 "" H 2700 6200 50  0000 C CNN
	1    2700 6200
	0    1    1    0   
$EndComp
Wire Wire Line
	2500 6200 2550 6200
Wire Wire Line
	2850 6200 2900 6200
$EndSCHEMATC
